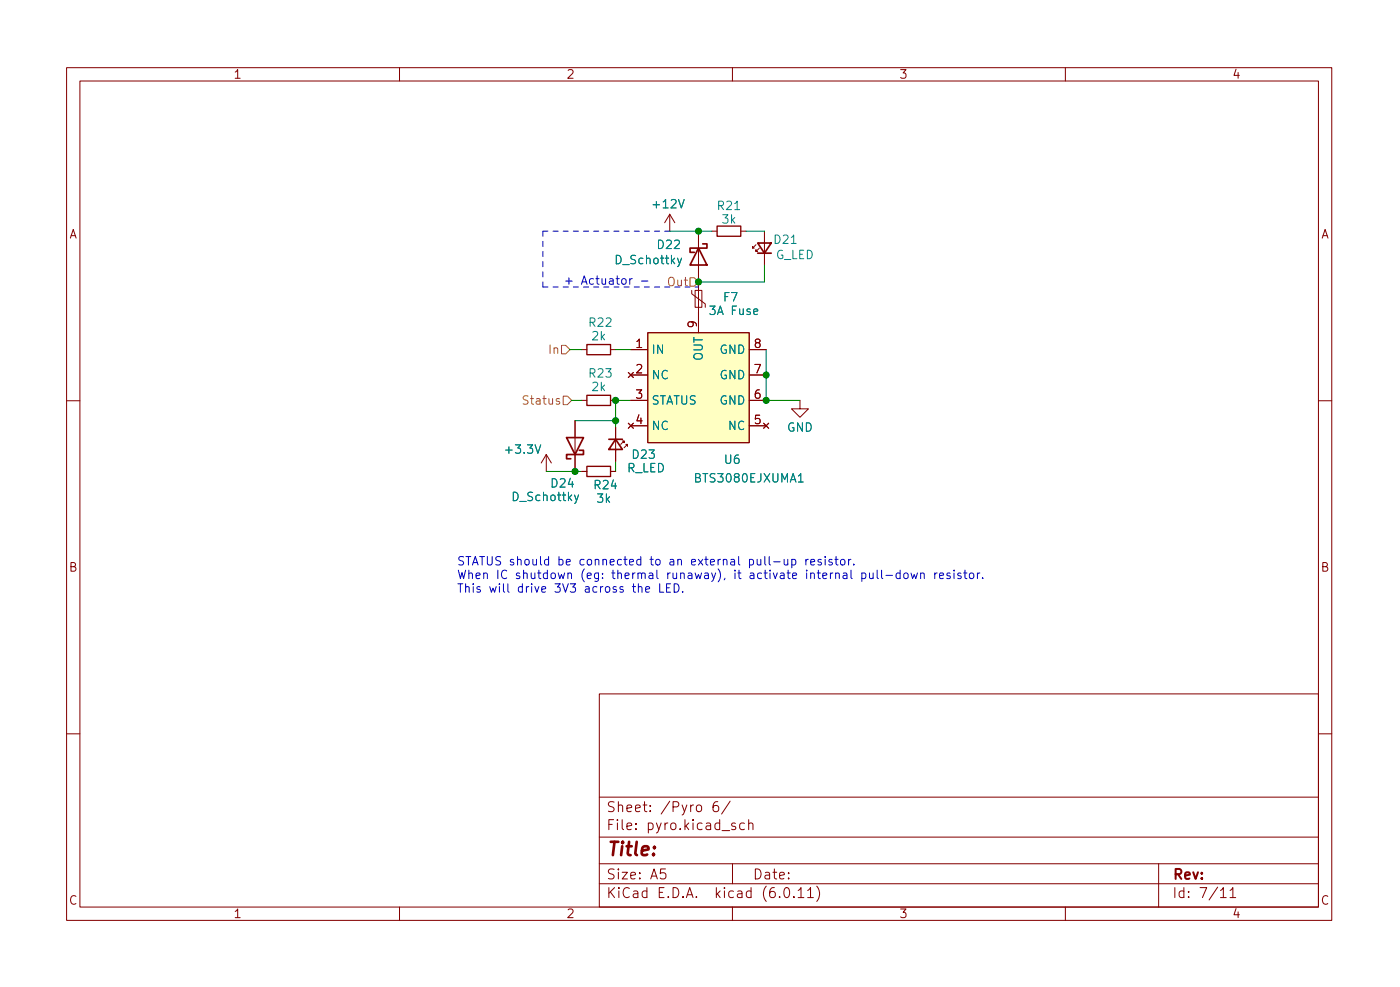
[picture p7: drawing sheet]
<svg xmlns="http://www.w3.org/2000/svg" width="210mm" height="148mm" viewBox="0 0 210 148" stroke-linecap="round" stroke-linejoin="round" font-family="sans-serif">
<g fill="none" stroke="#840000" stroke-width=".15">
<path d="M10 10.2h190v128h-190zM12 12.2h186v124h-186zM60 10.2v2M110 10.2v2M160 10.2v2M100.6 32.2l-.8 1.2M100.6 32.2v2.5M100.6 32.2l.7 1.2M104.9 34.7v15.2M106.9 34.7h.8M111.3 34.7h.7M113.5 36.7l-.5 .5v-.2v.2h.3"/>
<path d="M114 37.2l-.5 .6v-.3v.3h.3M114.8 34.7v5.1M87.4 52.5h.7M91.7 52.5h.8M94.4 55.9l.7 .8M94.7 52.5h2.6M94.7 56.3h2.6M95.1 55.9l-.7 .8M97.3 49.9h15.2v16.6h-15.2zM103.9 43.6v.5l2 1.5v.5M104.4 43.6h1v2.5h-1zM112.5 52.5h2.6"/>
<path d="M112.5 56.3h2.6M10 60.2h2M82 68.2l-.7 1.3M82 68.2v2.6M82 68.2l.8 1.3M86.4 63.2v7.6M87.4 70.8h.7M87.4 60.1h.7M91.7 70.8h.8M91.7 60.1h.8M92.5 64.2v5M93.5 66.2h.2v.3v-.3l-.5 .5"/>
<path d="M94 66.7h.2v.3v-.3l-.5 .5M94.4 63.5l.7 .8M94.7 60.1h2.6M94.7 63.9h2.6M95.1 63.5l-.7 .8M112.5 60.1h2.6M112.5 63.9h2.6M114.7 63.5l.7 .8M115.4 63.5l-.7 .8M120.1 60.1v1.3h1.3l-1.3 1.2-1.2-1.2h1.2M198 60.2h2M10 110.2h2"/>
<path d="M90 104.2h108v32h-108zM90 119.7h108M198 110.2h2M60 136.2v2M90 132.7h108M90 129.7h108M90 125.7h108M95.5 124.4v.1M95.5 123.6v.2M97.7 121.7v.1M97.7 120.9v.2M104.7 121a.41 .41 0 0 1 .4-.2 .41 .41 0 0 1 .3 .3v.5a.41 .41 0 0 1-.4 .3 .41 .41 0 0 1-.4-.3z"/>
<path d="M107.8 120.3a.59 .59 0 0 0-.7 .7v.6l.1 .2h.5l.2-.1v-.5l-.1-.2-.4-.1-.3 .3M109.7 120.3l-1.3 1.9M110 136.2v2M110 129.7v3M112.4 123.7a.37 .37 0 0 1 .7 .1v.7M112.4 123v1.5M122.7 133a1.72 1.72 0 0 1 0 2.3M160 136.2v2M174 129.7v6.5M184.7 133.7l.5-.5v1.5M184.7 134.7h.9"/>
</g>
<path d="M101.8 38.8l.3 .8M101.9 29.9l.4 1.3 .4-1.3M102.4 38.8l-.5 1.1-.1 .1M110.4 31.5h.7M118.8 36.5h.8M80.4 66.8l.4 1.2 .4-1.2M86.3 74.3l.3 .9M86.9 74.3l-.4 1.2-.2 .1M119.9 71.5l.4-.4v1.3M119.9 72.4h.7" fill="none" stroke="#008484" stroke-width=".15"/>
<path d="M104.9 37.2l1.3 2.6h-2.6zM105.5 36.6h.7v.6h-2.6v.7h.7M113.8 36.5h2l-1 1.5zM113.8 38h2M85.1 65.7h2.5l-1.2 2.5zM87 67.6h.6v.6h-2.5v.7h.6M91.4 65.9h2.1M92.5 65.9l1 1.6h-2.1z" fill="none" stroke="#840000" stroke-width=".25"/>
<path d="M107.7 33.9h3.6v1.6h-3.6zM88.1 51.7h3.6v1.5h-3.6zM88.1 59.3h3.6v1.6h-3.6zM88.1 70h3.6v1.5h-3.6z" fill="none" stroke="#840000" stroke-width=".2"/>
<path d="M97.3 49.9h15.2v16.6h-15.2z" fill="#ffffc2" stroke="#ffffc2" stroke-width=".15"/>
<path d="M84 59.9l-.3-.1-.2 .2 .1 .2 .4 .1v.3h-.5M84.3 51.8h.7l.6 .7-.6 .6h-.7zM84.6 59.5h.6l.7 .6-.7 .6h-.6zM103.6 41.7h.7l.6 .6-.6 .7h-.7z" fill="none" stroke="#848400" stroke-width=".15"/>
<g fill="none" stroke="#0000c2" stroke-width=".15">
<path d="M94.6 41.8v.9M94.9 41.8l-.2 .1-.1 .2M76.3 87.6v1.1l.2 .2M82.4 84h-.4l-.2 .2v.4l.1 .2h.5M82.4 83.5v1.3M85.3 86.1l.2-.1 .3 .1v.8M96.2 84h-.3l-.3 .2v.4l.1 .2h.5M96.2 83.5v1.3M98.7 85.6v1.1l.1 .2M99.1 87.6v1.3h.6M103.9 84.4l.6-.1-.1-.3h-.4l-.1 .2v.6h.5M110.4 85.6v.1"/>
<path d="M110.4 86v.9M112.6 84h.3l.3 .2v.4l-.2 .2h-.4M112.6 84v1.2M112.7 86.1h.5v.8M113.2 86.3l-.4 .1a.25 .25 0 0 0-.2 .2 .25 .25 0 0 0 .2 .3l.4-.1M118.9 84h.4l.2 .2v.4l-.1 .2h-.5M121 84v.8M121.1 85.6v.1M121.1 86v.9M121.4 84h-.3l-.1 .2M129.4 86.1l.4-.1 .2 .3v.3l-.1 .2h-.5M129.4 86v1.3"/>
<path d="M138.3 86.1l.1-.1 .3 .1 .1 .8M140.4 86v.9M140.7 86l-.2 .1-.1 .2"/>
</g>
<path d="M81.5 34.7v8.4M100.6 34.7h-19.1M81.5 43.1h23.4" fill="none" stroke="#0000c2" stroke-width=".15" stroke-dasharray=".8 .8"/>
<path d="M100.6 34.7h6.3M112 34.7h2.8M114.8 39.8v2.5h-9.9M85.6 52.5h1.8M92.5 52.5h2.2M115.1 52.5v7.6h5M82 70.8h5.4M85.9 60.1h1.5M86.4 63.2h6.1M92.5 69.2v1.6M94.7 60.1h-2.2v4.1" fill="none" stroke="#008400" stroke-width=".15"/>
<g fill="#008400" stroke="#008400" stroke-width=".15">
<circle cx="104.9" cy="34.7" r=".46"/>
<circle cx="92.5" cy="63.2" r=".46"/>
<circle cx="92.5" cy="60.1" r=".46"/>
<circle cx="86.4" cy="70.8" r=".46"/>
<circle cx="115.1" cy="56.3" r=".46"/>
<circle cx="115.1" cy="60.1" r=".46"/>
<circle cx="104.9" cy="42.3" r=".46"/>
</g>
<text font-size="2.8" fill="#840000" x="91" y="129.1">Title:</text>
<g font-size="2.1" fill="#840000">
<text x="91" y="125.1">File:</text>
<text x="91" y="122.4">Sheet:</text>
<text x="97.4" y="125.1">pyro.kicad_sch</text>
<text x="99.2" y="122.4">/Pyro</text>
<text x="91" y="135.3">KiCad</text>
<text x="91" y="132.5">Size:</text>
<text x="97.7" y="132.5">A5</text>
<text x="98.7" y="135.3">E.D.A.</text>
<text x="107.6" y="135.3">kicad</text>
<text x="113" y="132.5">Date:</text>
<text x="114.8" y="135.3">(6.0.11)</text>
<text x="176" y="132.5">Rev:</text>
<text x="176" y="135.3">Id:</text>
<text x="180.1" y="135.3">7/11</text>
</g>
<g font-size="1.8" fill="#840000">
<text x="35" y="12.2">1</text>
<text x="85" y="12.2">2</text>
<text x="135" y="12.2">3</text>
<text x="185" y="12.2">4</text>
<text x="10.4" y="36.2">A</text>
<text x="198.4" y="36.2">A</text>
<text x="95.3" y="52.2">1</text>
<text x="104.6" y="49.4" transform="rotate(-90 104.6 49.4)">9</text>
<text x="113.1" y="52.2">8</text>
<text x="95.3" y="56">2</text>
<text x="95.3" y="59.9">3</text>
<text x="113.1" y="59.9">6</text>
<text x="113.1" y="56">7</text>
<text x="95.3" y="63.7">4</text>
<text x="113.1" y="63.7">5</text>
<text x="10.3" y="86.2">B</text>
<text x="198.3" y="86.2">B</text>
<text x="10.3" y="136.2">C</text>
<text x="198.3" y="136.2">C</text>
<text x="35" y="138.2">1</text>
<text x="85" y="138.2">2</text>
<text x="135" y="138.2">3</text>
<text x="185" y="138.2">4</text>
</g>
<g font-size="1.8" fill="#008484">
<text x="97.7" y="31.7">+12V</text>
<text x="107.6" y="31.9">R21</text>
<text x="108.3" y="33.9">3k</text>
<text x="92.2" y="40">D_Schottky</text>
<text x="98.5" y="37.8">D22</text>
<text x="116" y="37">D21</text>
<text x="116.5" y="39.3">G_LED</text>
<text x="106.3" y="47.7">3A</text>
<text x="108.5" y="45.6">F7</text>
<text x="109.8" y="47.7">Fuse</text>
<text x="88.2" y="49.4">R22</text>
<text x="88.7" y="51.5">2k</text>
<text x="97.8" y="53.5">IN</text>
<text x="108" y="53.5">GND</text>
<text x="88.2" y="57.1">R23</text>
<text x="88.7" y="59.1">2k</text>
<text x="97.8" y="57.3">NC</text>
<text x="105.9" y="54.2" transform="rotate(-90 105.9 54.2)">OUT</text>
<text x="108" y="57.3">GND</text>
<text x="97.8" y="61.1">STATUS</text>
<text x="97.8" y="64.9">NC</text>
<text x="108" y="61.1">GND</text>
<text x="109.3" y="64.9">NC</text>
<text x="118.1" y="65.2">GND</text>
<text x="75.6" y="68.5">+3.3V</text>
<text x="94.1" y="71.3">R_LED</text>
<text x="94.7" y="69.3">D23</text>
<text x="108.6" y="70">U6</text>
<text x="76.7" y="75.6">D_Schottky</text>
<text x="82.6" y="73.6">D24</text>
<text x="89" y="73.8">R24</text>
<text x="89.5" y="75.9">3k</text>
<text x="104.1" y="72.8">BTS3080EJXUMA1</text>
</g>
<g font-size="1.8" fill="#0000c2">
<text x="84.6" y="42.7">+</text>
<text x="87.3" y="42.7">Actuator</text>
<text x="96.3" y="42.7">-</text>
<text x="68.6" y="84.9">STATUS should</text>
<text x="68.6" y="86.9">When</text>
<text x="68.6" y="89">This</text>
<text x="73.4" y="89">will</text>
<text x="74.5" y="86.9">IC shutdown</text>
<text x="77.8" y="89">drive</text>
<text x="83.6" y="89">3V3</text>
<text x="83.9" y="84.9">be</text>
<text x="87.2" y="84.9">connected</text>
<text x="87.5" y="86.9">(eg:</text>
<text x="88.2" y="89">across</text>
<text x="92.3" y="86.9">thermal</text>
<text x="95.5" y="89">the</text>
<text x="98" y="84.9">to</text>
<text x="99.6" y="89">LED.</text>
<text x="100.7" y="86.9">runaway),</text>
<text x="101" y="84.9">an</text>
<text x="104.4" y="84.9">external</text>
<text x="110.9" y="86.9">it</text>
<text x="113.3" y="84.9">pull-up</text>
<text x="113.4" y="86.9">activate</text>
<text x="121.9" y="84.9">resistor.</text>
<text x="122" y="86.9">internal</text>
<text x="130.4" y="86.9">pull-down</text>
<text x="141.5" y="86.9">resistor.</text>
</g>
<g font-size="1.8" fill="#848400">
<text x="100.1" y="43.3">Out</text>
<text x="82.2" y="53.5">In</text>
<text x="78.3" y="61.1">Status</text>
</g>
</svg>
